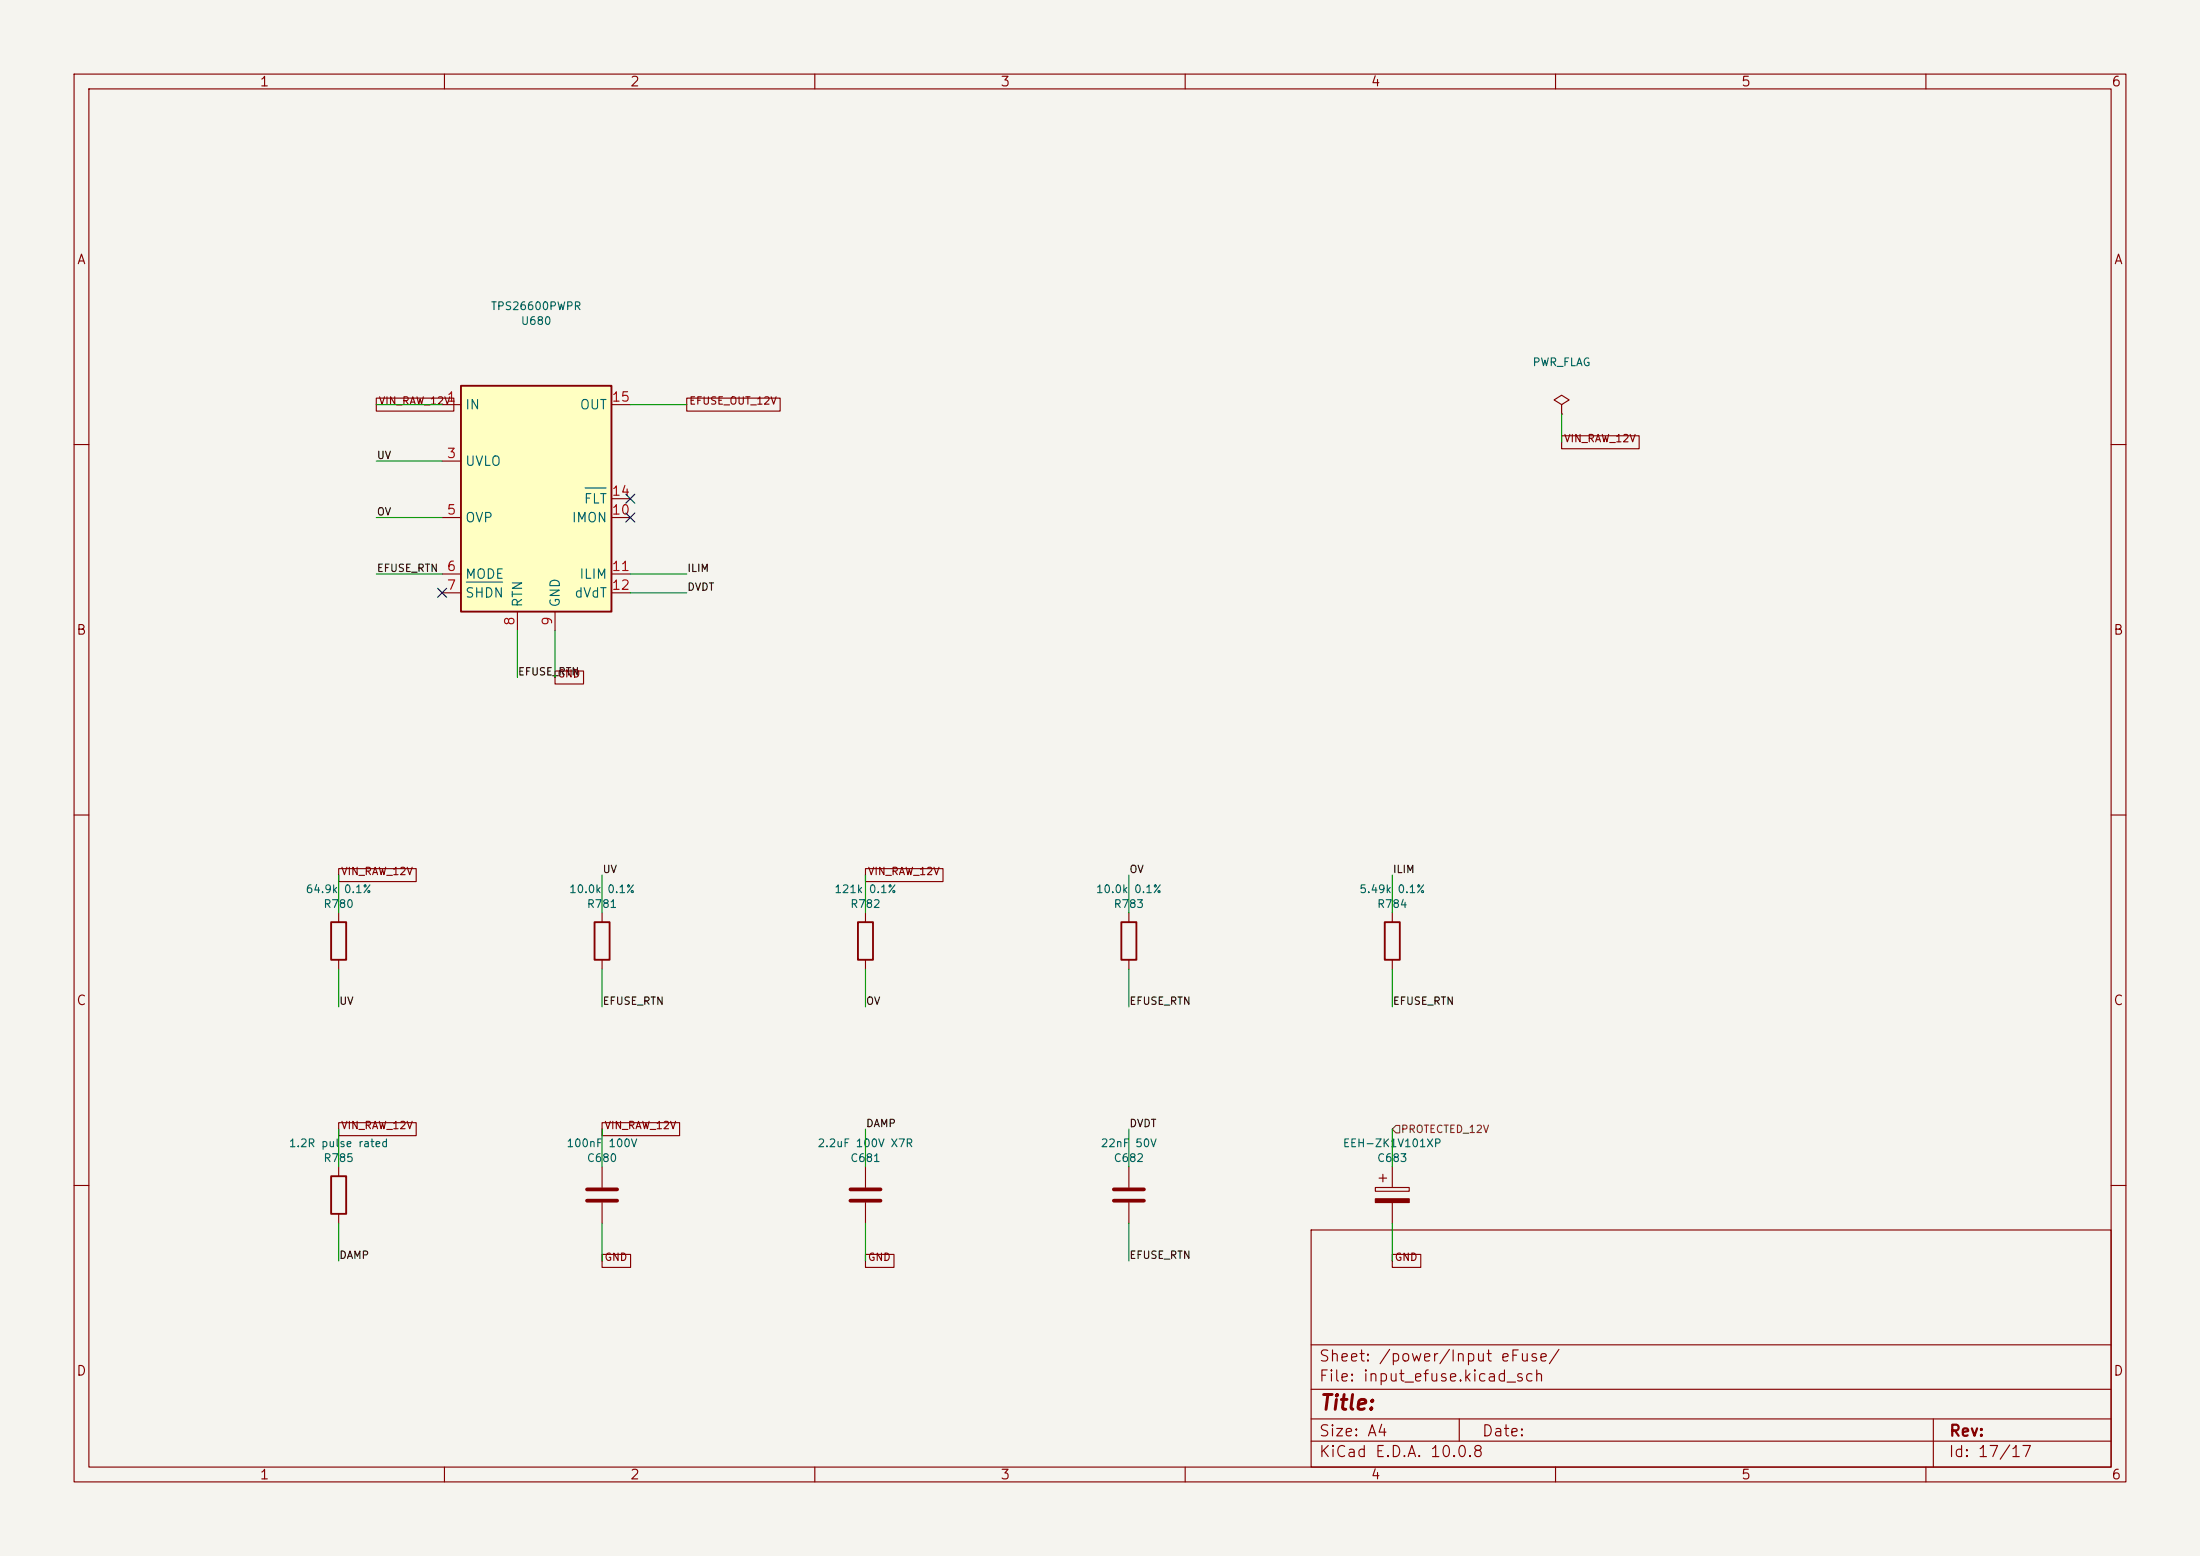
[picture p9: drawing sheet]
(kicad_sch (version 20250114) (generator "eeschema") (paper "A4") (lib_symbols (symbol "RF111_INLET:TPS26600PWP"
  (exclude_from_sim no)
  (in_bom yes)
  (on_board yes)
  (in_pos_files yes)
  (duplicate_pin_numbers_are_jumpers no)
  (property "Reference" "U" (at -8.89 16.764 0) (show_name no) (do_not_autoplace no) (effects (font (size 1.27 1.27))))
  (property "Value" "TPS26600PWP" (at 7.62 16.764 0) (show_name no) (do_not_autoplace no) (effects (font (size 1.27 1.27))))
  (property "Footprint" "Package_SO:HTSSOP-16-1EP_4.4x5mm_P0.65mm_EP3.4x5mm_Mask2.66x2.46mm_ThermalVias" (at 0 -30.48 0) (show_name no) (do_not_autoplace no) (hide yes) (effects (font (size 1.27 1.27))))
  (property "Datasheet" "https://www.ti.com/lit/ds/symlink/tps2660.pdf" (at 0 -33.02 0) (show_name no) (do_not_autoplace no) (hide yes) (effects (font (size 1.27 1.27))))
  (property "Description" "60V, 2A Current Limiting, Industrial eFuse, Reverse Current Blocking, Adjustable Overvoltage cut-off, Active Current Limiting, Circuit Breaker with auto-retry, HTSSOP-16" (at 0 21.59 0) (show_name no) (do_not_autoplace no) (hide yes) (effects (font (size 1.27 1.27))))
  (symbol "TPS26600PWP_0_1"
   (rectangle (start -10.16 15.24) (end 10.16 -15.24) (stroke (width 0.254) (type default)) (fill (type background))))
  (symbol "TPS26600PWP_1_0"
   (pin no_connect line (at -10.16 0 0) (length 2.54) (hide yes) (name "NC" (effects (font (size 1.27 1.27)))) (number "4" (effects (font (size 1.27 1.27)))))
   (pin no_connect line (at 10.16 -8.89 180) (length 2.54) (hide yes) (name "NC" (effects (font (size 1.27 1.27)))) (number "13" (effects (font (size 1.27 1.27))))))
  (symbol "TPS26600PWP_1_1"
   (pin power_in line (at -12.7 12.7 0) (length 2.54) (name "IN" (effects (font (size 1.27 1.27)))) (number "1" (effects (font (size 1.27 1.27)))))
   (pin passive line (at -12.7 12.7 0) (length 2.54) (hide yes) (name "IN" (effects (font (size 1.27 1.27)))) (number "2" (effects (font (size 1.27 1.27)))))
   (pin input line (at -12.7 5.08 0) (length 2.54) (name "UVLO" (effects (font (size 1.27 1.27)))) (number "3" (effects (font (size 1.27 1.27)))))
   (pin input line (at -12.7 -2.54 0) (length 2.54) (name "OVP" (effects (font (size 1.27 1.27)))) (number "5" (effects (font (size 1.27 1.27)))))
   (pin input line (at -12.7 -10.16 0) (length 2.54) (name "MODE" (effects (font (size 1.27 1.27)))) (number "6" (effects (font (size 1.27 1.27)))))
   (pin input line (at -12.7 -12.7 0) (length 2.54) (name "~{SHDN}" (effects (font (size 1.27 1.27)))) (number "7" (effects (font (size 1.27 1.27)))))
   (pin passive line (at -2.54 -17.78 90) (length 2.54) (name "RTN" (effects (font (size 1.27 1.27)))) (number "8" (effects (font (size 1.27 1.27)))))
   (pin power_in line (at 2.54 -17.78 90) (length 2.54) (name "GND" (effects (font (size 1.27 1.27)))) (number "9" (effects (font (size 1.27 1.27)))))
   (pin output line (at 12.7 -2.54 180) (length 2.54) (name "IMON" (effects (font (size 1.27 1.27)))) (number "10" (effects (font (size 1.27 1.27)))))
   (pin passive line (at 12.7 -10.16 180) (length 2.54) (name "ILIM" (effects (font (size 1.27 1.27)))) (number "11" (effects (font (size 1.27 1.27)))))
   (pin passive line (at 12.7 -12.7 180) (length 2.54) (name "dVdT" (effects (font (size 1.27 1.27)))) (number "12" (effects (font (size 1.27 1.27)))))
   (pin open_collector line (at 12.7 0 180) (length 2.54) (name "~{FLT}" (effects (font (size 1.27 1.27)))) (number "14" (effects (font (size 1.27 1.27)))))
   (pin power_out line (at 12.7 12.7 180) (length 2.54) (name "OUT" (effects (font (size 1.27 1.27)))) (number "15" (effects (font (size 1.27 1.27)))))
   (pin passive line (at 12.7 12.7 180) (length 2.54) (hide yes) (name "OUT" (effects (font (size 1.27 1.27)))) (number "16" (effects (font (size 1.27 1.27)))))
   (pin passive line (at -2.54 -17.78 90) (length 2.54) (hide yes) (name "RTN" (effects (font (size 1.27 1.27)))) (number "17" (effects (font (size 1.27 1.27))))))
  (embedded_fonts no))
(symbol "RF111_INLET:R"
  (pin_numbers (hide yes))
  (pin_names
   (offset 0))
  (exclude_from_sim no)
  (in_bom yes)
  (on_board yes)
  (in_pos_files yes)
  (duplicate_pin_numbers_are_jumpers no)
  (property "Reference" "R" (at 2.032 0 90) (show_name no) (do_not_autoplace no) (effects (font (size 1.27 1.27))))
  (property "Value" "R" (at 0 0 90) (show_name no) (do_not_autoplace no) (effects (font (size 1.27 1.27))))
  (property "Footprint" "" (at -1.778 0 90) (show_name no) (do_not_autoplace no) (hide yes) (effects (font (size 1.27 1.27))))
  (property "Datasheet" "" (at 0 0 0) (show_name no) (do_not_autoplace no) (hide yes) (effects (font (size 1.27 1.27))))
  (property "Description" "Resistor" (at 0 0 0) (show_name no) (do_not_autoplace no) (hide yes) (effects (font (size 1.27 1.27))))
  (symbol "R_0_1"
   (rectangle (start -1.016 -2.54) (end 1.016 2.54) (stroke (width 0.254) (type default)) (fill (type none))))
  (symbol "R_1_1"
   (pin passive line (at 0 3.81 270) (length 1.27) (name "" (effects (font (size 1.27 1.27)))) (number "1" (effects (font (size 1.27 1.27)))))
   (pin passive line (at 0 -3.81 90) (length 1.27) (name "" (effects (font (size 1.27 1.27)))) (number "2" (effects (font (size 1.27 1.27))))))
  (embedded_fonts no))
(symbol "RF111_INLET:C"
  (pin_numbers (hide yes))
  (pin_names
   (offset 0.254))
  (exclude_from_sim no)
  (in_bom yes)
  (on_board yes)
  (in_pos_files yes)
  (duplicate_pin_numbers_are_jumpers no)
  (property "Reference" "C" (at 0.635 2.54 0) (show_name no) (do_not_autoplace no) (effects (font (size 1.27 1.27)) (justify left)))
  (property "Value" "C" (at 0.635 -2.54 0) (show_name no) (do_not_autoplace no) (effects (font (size 1.27 1.27)) (justify left)))
  (property "Footprint" "" (at 0.9652 -3.81 0) (show_name no) (do_not_autoplace no) (hide yes) (effects (font (size 1.27 1.27))))
  (property "Datasheet" "" (at 0 0 0) (show_name no) (do_not_autoplace no) (hide yes) (effects (font (size 1.27 1.27))))
  (property "Description" "Unpolarized capacitor" (at 0 0 0) (show_name no) (do_not_autoplace no) (hide yes) (effects (font (size 1.27 1.27))))
  (symbol "C_0_1"
   (polyline (pts (xy -2.032 0.762) (xy 2.032 0.762)) (stroke (width 0.508) (type default)) (fill (type none)))
   (polyline (pts (xy -2.032 -0.762) (xy 2.032 -0.762)) (stroke (width 0.508) (type default)) (fill (type none))))
  (symbol "C_1_1"
   (pin passive line (at 0 3.81 270) (length 2.794) (name "" (effects (font (size 1.27 1.27)))) (number "1" (effects (font (size 1.27 1.27)))))
   (pin passive line (at 0 -3.81 90) (length 2.794) (name "" (effects (font (size 1.27 1.27)))) (number "2" (effects (font (size 1.27 1.27))))))
  (embedded_fonts no))
(symbol "RF111_INLET:C_Polarized"
  (pin_numbers (hide yes))
  (pin_names
   (offset 0.254))
  (exclude_from_sim no)
  (in_bom yes)
  (on_board yes)
  (in_pos_files yes)
  (duplicate_pin_numbers_are_jumpers no)
  (property "Reference" "C" (at 0.635 2.54 0) (show_name no) (do_not_autoplace no) (effects (font (size 1.27 1.27)) (justify left)))
  (property "Value" "C_Polarized" (at 0.635 -2.54 0) (show_name no) (do_not_autoplace no) (effects (font (size 1.27 1.27)) (justify left)))
  (property "Footprint" "" (at 0.9652 -3.81 0) (show_name no) (do_not_autoplace no) (hide yes) (effects (font (size 1.27 1.27))))
  (property "Datasheet" "" (at 0 0 0) (show_name no) (do_not_autoplace no) (hide yes) (effects (font (size 1.27 1.27))))
  (property "Description" "Polarized capacitor" (at 0 0 0) (show_name no) (do_not_autoplace no) (hide yes) (effects (font (size 1.27 1.27))))
  (symbol "C_Polarized_0_1"
   (rectangle (start -2.286 0.508) (end 2.286 1.016) (stroke (width 0) (type default)) (fill (type none)))
   (polyline (pts (xy -1.778 2.286) (xy -0.762 2.286)) (stroke (width 0) (type default)) (fill (type none)))
   (polyline (pts (xy -1.27 2.794) (xy -1.27 1.778)) (stroke (width 0) (type default)) (fill (type none)))
   (rectangle (start 2.286 -0.508) (end -2.286 -1.016) (stroke (width 0) (type default)) (fill (type outline))))
  (symbol "C_Polarized_1_1"
   (pin passive line (at 0 3.81 270) (length 2.794) (name "" (effects (font (size 1.27 1.27)))) (number "1" (effects (font (size 1.27 1.27)))))
   (pin passive line (at 0 -3.81 90) (length 2.794) (name "" (effects (font (size 1.27 1.27)))) (number "2" (effects (font (size 1.27 1.27))))))
  (embedded_fonts no))
(symbol "RF111_INLET:PWR_FLAG"
  (power global)
  (pin_numbers (hide yes))
  (pin_names
   (offset 0) (hide yes))
  (exclude_from_sim no)
  (in_bom yes)
  (on_board yes)
  (in_pos_files yes)
  (duplicate_pin_numbers_are_jumpers no)
  (property "Reference" "#FLG" (at 0 1.905 0) (show_name no) (do_not_autoplace no) (hide yes) (effects (font (size 1.27 1.27))))
  (property "Value" "PWR_FLAG" (at 0 3.81 0) (show_name no) (do_not_autoplace no) (effects (font (size 1.27 1.27))))
  (property "Footprint" "" (at 0 0 0) (show_name no) (do_not_autoplace no) (hide yes) (effects (font (size 1.27 1.27))))
  (property "Datasheet" "" (at 0 0 0) (show_name no) (do_not_autoplace no) (hide yes) (effects (font (size 1.27 1.27))))
  (property "Description" "Special symbol for telling ERC where power comes from" (at 0 0 0) (show_name no) (do_not_autoplace no) (hide yes) (effects (font (size 1.27 1.27))))
  (symbol "PWR_FLAG_0_0"
   (pin power_out line (at 0 0 90) (length 0) (name "" (effects (font (size 1.27 1.27)))) (number "1" (effects (font (size 1.27 1.27))))))
  (symbol "PWR_FLAG_0_1"
   (polyline (pts (xy 0 0) (xy 0 1.27) (xy -1.016 1.905) (xy 0 2.54) (xy 1.016 1.905) (xy 0 1.27)) (stroke (width 0) (type default)) (fill (type none))))
  (embedded_fonts no)))
(symbol (lib_id "RF111_INLET:TPS26600PWP") (at 72.390 67.310 0) (unit 1) (exclude_from_sim no) (in_bom yes) (on_board yes) (dnp no) (property "Reference" "U680" (at 72.390 43.310 0) (effects (font (size 1.05 1.05)) ))(property "Value" "TPS26600PWPR" (at 72.390 41.310 0) (effects (font (size 1.05 1.05)) ))(property "Footprint" "Package_SO:HTSSOP-16-1EP_4.4x5mm_P0.65mm_EP3.4x5mm_Mask2.66x2.46mm" (at 72.390 67.310 0) (effects (font (size 1.05 1.05)) (hide yes)))(pin "1")(pin "2")(pin "3")(pin "4")(pin "5")(pin "6")(pin "7")(pin "8")(pin "9")(pin "10")(pin "11")(pin "12")(pin "13")(pin "14")(pin "15")(pin "16")(pin "17"))
(wire (pts (xy 59.690 54.610) (xy 50.800 54.610)) (stroke (width 0) (type default)))
(global_label "VIN_RAW_12V" (shape passive) (at 50.800 54.610 0) (effects (font (size 1 1)) (justify left bottom)))
(wire (pts (xy 59.690 62.230) (xy 50.800 62.230)) (stroke (width 0) (type default)))
(label "UV"  (at 50.800 62.230 0) (effects (font (size 1 1)) (justify left bottom)))
(wire (pts (xy 59.690 69.850) (xy 50.800 69.850)) (stroke (width 0) (type default)))
(label "OV"  (at 50.800 69.850 0) (effects (font (size 1 1)) (justify left bottom)))
(wire (pts (xy 59.690 77.470) (xy 50.800 77.470)) (stroke (width 0) (type default)))
(label "EFUSE_RTN"  (at 50.800 77.470 0) (effects (font (size 1 1)) (justify left bottom)))
(no_connect (at 59.690 80.010))
(wire (pts (xy 69.850 85.090) (xy 69.850 91.440)) (stroke (width 0) (type default)))
(label "EFUSE_RTN"  (at 69.850 91.440 0) (effects (font (size 1 1)) (justify left bottom)))
(wire (pts (xy 74.930 85.090) (xy 74.930 91.440)) (stroke (width 0) (type default)))
(global_label "GND" (shape passive) (at 74.930 91.440 0) (effects (font (size 1 1)) (justify left bottom)))
(no_connect (at 85.090 69.850))
(wire (pts (xy 85.090 77.470) (xy 92.710 77.470)) (stroke (width 0) (type default)))
(label "ILIM"  (at 92.710 77.470 0) (effects (font (size 1 1)) (justify left bottom)))
(wire (pts (xy 85.090 80.010) (xy 92.710 80.010)) (stroke (width 0) (type default)))
(label "DVDT"  (at 92.710 80.010 0) (effects (font (size 1 1)) (justify left bottom)))
(no_connect (at 85.090 67.310))
(wire (pts (xy 85.090 54.610) (xy 92.710 54.610)) (stroke (width 0) (type default)))
(global_label "EFUSE_OUT_12V" (shape passive) (at 92.710 54.610 0) (effects (font (size 1 1)) (justify left bottom)))
(symbol (lib_id "RF111_INLET:R") (at 45.720 127.000 0) (unit 1) (exclude_from_sim no) (in_bom yes) (on_board yes) (dnp no) (property "Reference" "R780" (at 45.720 122.000 0) (effects (font (size 1.05 1.05)) ))(property "Value" "64.9k 0.1%" (at 45.720 120.000 0) (effects (font (size 1.05 1.05)) ))(property "Footprint" "Resistor_SMD:R_0603_1608Metric" (at 45.720 127.000 0) (effects (font (size 1.05 1.05)) (hide yes)))(pin "1")(pin "2"))
(wire (pts (xy 45.720 123.190) (xy 45.720 118.110)) (stroke (width 0) (type default)))
(global_label "VIN_RAW_12V" (shape passive) (at 45.720 118.110 0) (effects (font (size 1 1)) (justify left bottom)))
(wire (pts (xy 45.720 130.810) (xy 45.720 135.890)) (stroke (width 0) (type default)))
(label "UV"  (at 45.720 135.890 0) (effects (font (size 1 1)) (justify left bottom)))
(symbol (lib_id "RF111_INLET:R") (at 81.280 127.000 0) (unit 1) (exclude_from_sim no) (in_bom yes) (on_board yes) (dnp no) (property "Reference" "R781" (at 81.280 122.000 0) (effects (font (size 1.05 1.05)) ))(property "Value" "10.0k 0.1%" (at 81.280 120.000 0) (effects (font (size 1.05 1.05)) ))(property "Footprint" "Resistor_SMD:R_0603_1608Metric" (at 81.280 127.000 0) (effects (font (size 1.05 1.05)) (hide yes)))(pin "1")(pin "2"))
(wire (pts (xy 81.280 123.190) (xy 81.280 118.110)) (stroke (width 0) (type default)))
(label "UV"  (at 81.280 118.110 0) (effects (font (size 1 1)) (justify left bottom)))
(wire (pts (xy 81.280 130.810) (xy 81.280 135.890)) (stroke (width 0) (type default)))
(label "EFUSE_RTN"  (at 81.280 135.890 0) (effects (font (size 1 1)) (justify left bottom)))
(symbol (lib_id "RF111_INLET:R") (at 116.840 127.000 0) (unit 1) (exclude_from_sim no) (in_bom yes) (on_board yes) (dnp no) (property "Reference" "R782" (at 116.840 122.000 0) (effects (font (size 1.05 1.05)) ))(property "Value" "121k 0.1%" (at 116.840 120.000 0) (effects (font (size 1.05 1.05)) ))(property "Footprint" "Resistor_SMD:R_0603_1608Metric" (at 116.840 127.000 0) (effects (font (size 1.05 1.05)) (hide yes)))(pin "1")(pin "2"))
(wire (pts (xy 116.840 123.190) (xy 116.840 118.110)) (stroke (width 0) (type default)))
(global_label "VIN_RAW_12V" (shape passive) (at 116.840 118.110 0) (effects (font (size 1 1)) (justify left bottom)))
(wire (pts (xy 116.840 130.810) (xy 116.840 135.890)) (stroke (width 0) (type default)))
(label "OV"  (at 116.840 135.890 0) (effects (font (size 1 1)) (justify left bottom)))
(symbol (lib_id "RF111_INLET:R") (at 152.400 127.000 0) (unit 1) (exclude_from_sim no) (in_bom yes) (on_board yes) (dnp no) (property "Reference" "R783" (at 152.400 122.000 0) (effects (font (size 1.05 1.05)) ))(property "Value" "10.0k 0.1%" (at 152.400 120.000 0) (effects (font (size 1.05 1.05)) ))(property "Footprint" "Resistor_SMD:R_0603_1608Metric" (at 152.400 127.000 0) (effects (font (size 1.05 1.05)) (hide yes)))(pin "1")(pin "2"))
(wire (pts (xy 152.400 123.190) (xy 152.400 118.110)) (stroke (width 0) (type default)))
(label "OV"  (at 152.400 118.110 0) (effects (font (size 1 1)) (justify left bottom)))
(wire (pts (xy 152.400 130.810) (xy 152.400 135.890)) (stroke (width 0) (type default)))
(label "EFUSE_RTN"  (at 152.400 135.890 0) (effects (font (size 1 1)) (justify left bottom)))
(symbol (lib_id "RF111_INLET:R") (at 187.960 127.000 0) (unit 1) (exclude_from_sim no) (in_bom yes) (on_board yes) (dnp no) (property "Reference" "R784" (at 187.960 122.000 0) (effects (font (size 1.05 1.05)) ))(property "Value" "5.49k 0.1%" (at 187.960 120.000 0) (effects (font (size 1.05 1.05)) ))(property "Footprint" "Resistor_SMD:R_0603_1608Metric" (at 187.960 127.000 0) (effects (font (size 1.05 1.05)) (hide yes)))(pin "1")(pin "2"))
(wire (pts (xy 187.960 123.190) (xy 187.960 118.110)) (stroke (width 0) (type default)))
(label "ILIM"  (at 187.960 118.110 0) (effects (font (size 1 1)) (justify left bottom)))
(wire (pts (xy 187.960 130.810) (xy 187.960 135.890)) (stroke (width 0) (type default)))
(label "EFUSE_RTN"  (at 187.960 135.890 0) (effects (font (size 1 1)) (justify left bottom)))
(symbol (lib_id "RF111_INLET:R") (at 45.720 161.290 0) (unit 1) (exclude_from_sim no) (in_bom yes) (on_board yes) (dnp no) (property "Reference" "R785" (at 45.720 156.290 0) (effects (font (size 1.05 1.05)) ))(property "Value" "1.2R pulse rated" (at 45.720 154.290 0) (effects (font (size 1.05 1.05)) ))(property "Footprint" "Resistor_SMD:R_1210_3225Metric" (at 45.720 161.290 0) (effects (font (size 1.05 1.05)) (hide yes)))(pin "1")(pin "2"))
(wire (pts (xy 45.720 157.480) (xy 45.720 152.400)) (stroke (width 0) (type default)))
(global_label "VIN_RAW_12V" (shape passive) (at 45.720 152.400 0) (effects (font (size 1 1)) (justify left bottom)))
(wire (pts (xy 45.720 165.100) (xy 45.720 170.180)) (stroke (width 0) (type default)))
(label "DAMP"  (at 45.720 170.180 0) (effects (font (size 1 1)) (justify left bottom)))
(symbol (lib_id "RF111_INLET:C") (at 81.280 161.290 0) (unit 1) (exclude_from_sim no) (in_bom yes) (on_board yes) (dnp no) (property "Reference" "C680" (at 81.280 156.290 0) (effects (font (size 1.05 1.05)) ))(property "Value" "100nF 100V" (at 81.280 154.290 0) (effects (font (size 1.05 1.05)) ))(property "Footprint" "Capacitor_SMD:C_0805_2012Metric" (at 81.280 161.290 0) (effects (font (size 1.05 1.05)) (hide yes)))(pin "1")(pin "2"))
(wire (pts (xy 81.280 157.480) (xy 81.280 152.400)) (stroke (width 0) (type default)))
(global_label "VIN_RAW_12V" (shape passive) (at 81.280 152.400 0) (effects (font (size 1 1)) (justify left bottom)))
(wire (pts (xy 81.280 165.100) (xy 81.280 170.180)) (stroke (width 0) (type default)))
(global_label "GND" (shape passive) (at 81.280 170.180 0) (effects (font (size 1 1)) (justify left bottom)))
(symbol (lib_id "RF111_INLET:C") (at 116.840 161.290 0) (unit 1) (exclude_from_sim no) (in_bom yes) (on_board yes) (dnp no) (property "Reference" "C681" (at 116.840 156.290 0) (effects (font (size 1.05 1.05)) ))(property "Value" "2.2uF 100V X7R" (at 116.840 154.290 0) (effects (font (size 1.05 1.05)) ))(property "Footprint" "Capacitor_SMD:C_1210_3225Metric" (at 116.840 161.290 0) (effects (font (size 1.05 1.05)) (hide yes)))(pin "1")(pin "2"))
(wire (pts (xy 116.840 157.480) (xy 116.840 152.400)) (stroke (width 0) (type default)))
(label "DAMP"  (at 116.840 152.400 0) (effects (font (size 1 1)) (justify left bottom)))
(wire (pts (xy 116.840 165.100) (xy 116.840 170.180)) (stroke (width 0) (type default)))
(global_label "GND" (shape passive) (at 116.840 170.180 0) (effects (font (size 1 1)) (justify left bottom)))
(symbol (lib_id "RF111_INLET:C") (at 152.400 161.290 0) (unit 1) (exclude_from_sim no) (in_bom yes) (on_board yes) (dnp no) (property "Reference" "C682" (at 152.400 156.290 0) (effects (font (size 1.05 1.05)) ))(property "Value" "22nF 50V" (at 152.400 154.290 0) (effects (font (size 1.05 1.05)) ))(property "Footprint" "Capacitor_SMD:C_0603_1608Metric" (at 152.400 161.290 0) (effects (font (size 1.05 1.05)) (hide yes)))(pin "1")(pin "2"))
(wire (pts (xy 152.400 157.480) (xy 152.400 152.400)) (stroke (width 0) (type default)))
(label "DVDT"  (at 152.400 152.400 0) (effects (font (size 1 1)) (justify left bottom)))
(wire (pts (xy 152.400 165.100) (xy 152.400 170.180)) (stroke (width 0) (type default)))
(label "EFUSE_RTN"  (at 152.400 170.180 0) (effects (font (size 1 1)) (justify left bottom)))
(symbol (lib_id "RF111_INLET:C_Polarized") (at 187.960 161.290 0) (unit 1) (exclude_from_sim no) (in_bom yes) (on_board yes) (dnp no) (property "Reference" "C683" (at 187.960 156.290 0) (effects (font (size 1.05 1.05)) ))(property "Value" "EEH-ZK1V101XP" (at 187.960 154.290 0) (effects (font (size 1.05 1.05)) ))(property "Footprint" "Capacitor_SMD:CP_Elec_6.3x7.7" (at 187.960 161.290 0) (effects (font (size 1.05 1.05)) (hide yes)))(pin "1")(pin "2"))
(wire (pts (xy 187.960 157.480) (xy 187.960 152.400)) (stroke (width 0) (type default)))
(hierarchical_label "PROTECTED_12V" (shape input) (at 187.960 152.400 0) (effects (font (size 1 1)) (justify left)))
(wire (pts (xy 187.960 165.100) (xy 187.960 170.180)) (stroke (width 0) (type default)))
(global_label "GND" (shape passive) (at 187.960 170.180 0) (effects (font (size 1 1)) (justify left bottom)))
(symbol (lib_id "RF111_INLET:PWR_FLAG") (at 210.820 55.880 0) (unit 1) (exclude_from_sim no) (in_bom yes) (on_board yes) (dnp no) (property "Reference" "#FLG0680" (at 210.820 50.880 0) (effects (font (size 1.05 1.05)) (hide yes)))(property "Value" "PWR_FLAG" (at 210.820 48.880 0) (effects (font (size 1.05 1.05)) ))(property "Footprint" "" (at 210.820 55.880 0) (effects (font (size 1.05 1.05)) (hide yes)))(pin "1"))
(wire (pts (xy 210.820 55.880) (xy 210.820 59.690)) (stroke (width 0) (type default)))
(global_label "VIN_RAW_12V" (shape passive) (at 210.820 59.690 0) (effects (font (size 1 1)) (justify left bottom))))
